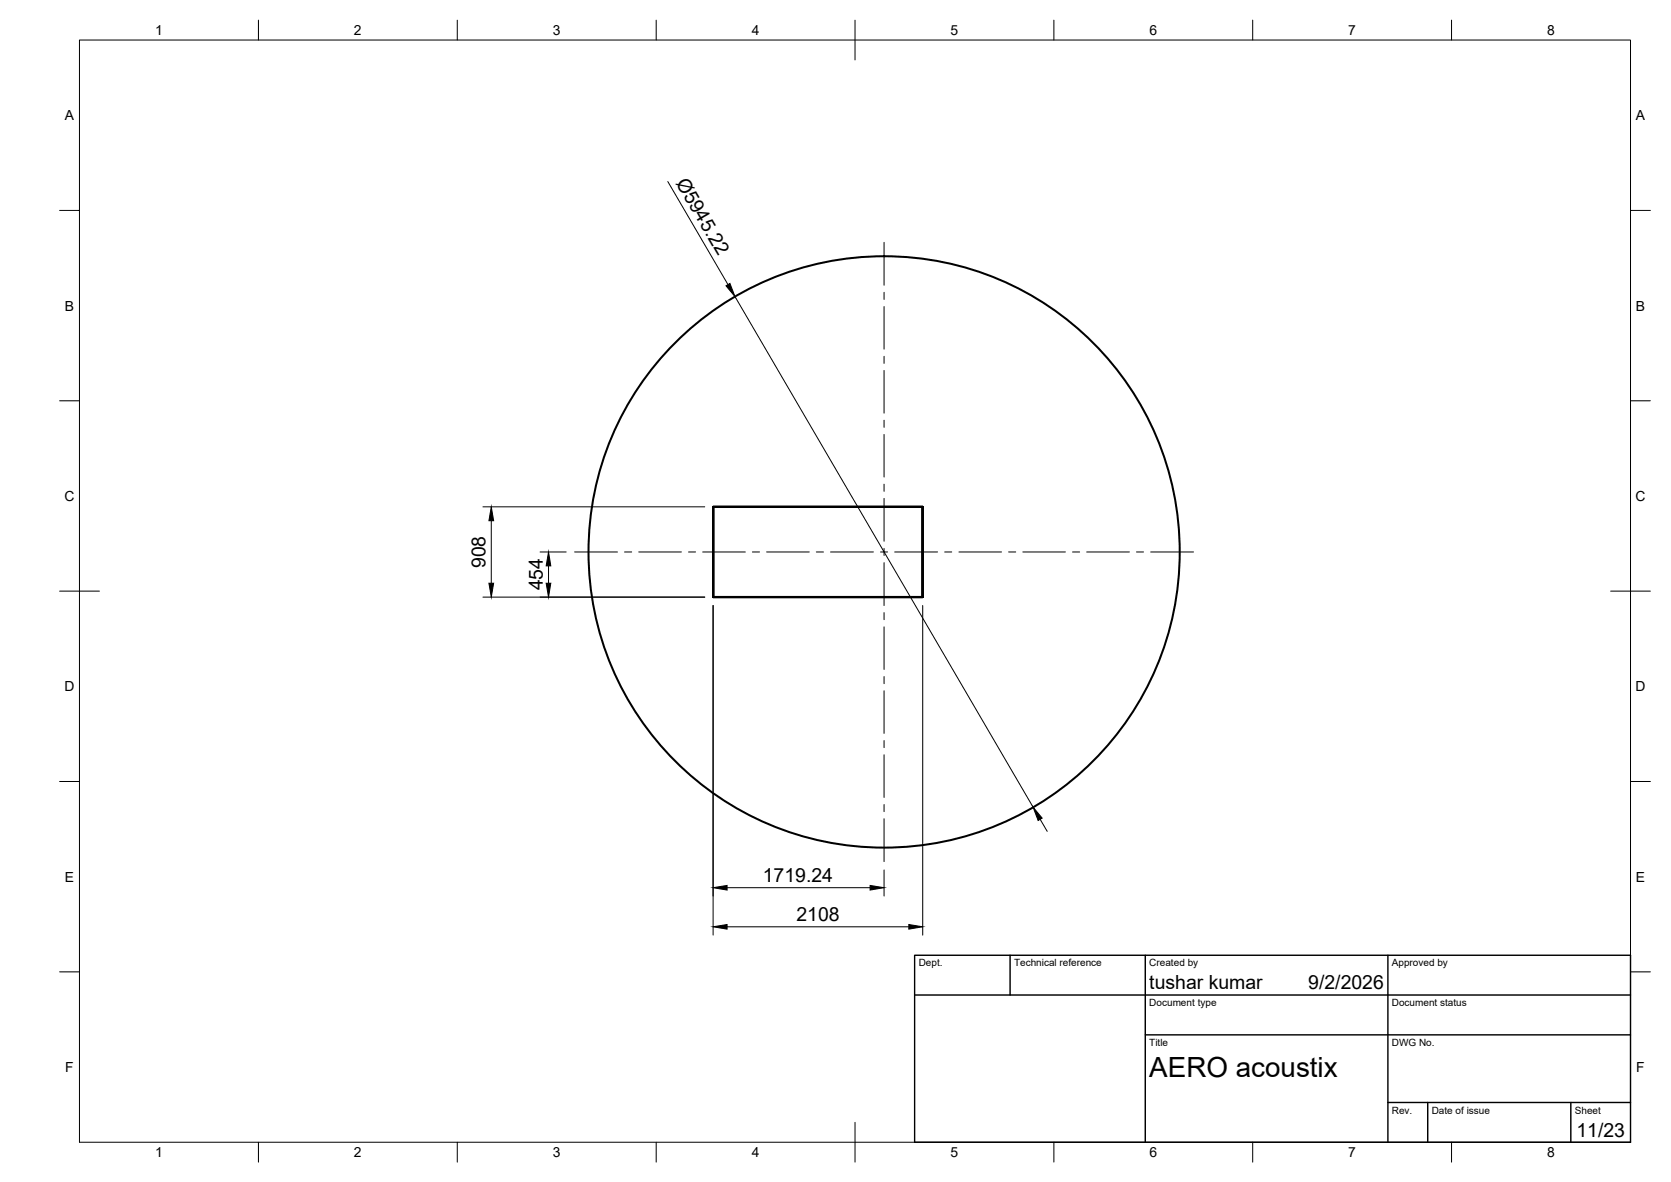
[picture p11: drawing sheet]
<svg xmlns="http://www.w3.org/2000/svg" width="420mm" height="297mm" viewBox="0 0 420 297" stroke-linecap="round" stroke-linejoin="round" font-family="sans-serif">
<!-- layer: Visible -->
<g fill="none" stroke="#000" stroke-width=".51">
<path d="M179.3 127.4h52.7v22.7h-52.7zM179.3 127.4h52.7v22.6h-52.7zM179.3 127.4h52.6v22.6h-52.6zM232 127.4h-52.7v22.6h52.7"/>
<circle cx="222.3" cy="138.7" r="74.3"/>
</g>
<!-- layer: BORDER -->
<g fill="none" stroke="#000" stroke-width=".25">
<path d="M20 10.1h390v276.9h-390zM65 5.1v5M115 5.1v5M165 5.1v5M215 5.1v10M265 5.1v5M315 5.1v5M365 5.1v5M15 52.9h5M410 52.9h5M15 100.7h5M410 100.7h5"/>
<path d="M15 148.6h10M405 148.6h10M15 196.4h5M410 196.4h5M15 244.2h5M410 244.2h5M65 287v5M115 287v5M165 287v5M215 282.1v9.9M265 287v5M315 287v5"/>
<path d="M365 287v5"/>
</g>
<!-- layer: TITLEBLOCK -->
<path d="M230 240.1h180v46.9h-180zM230 250h180M254 240.1v9.9M288 240.1v46.9M349 240.1v46.9M288 260.1h122M349 277.1h61M359 277.1v9.9M395 277.1v9.9" fill="none" stroke="#000" stroke-width=".36"/>
<!-- layer: Smart Centers -->
<g fill="none" stroke="#000" stroke-width=".25">
<path d="M222.3 60.9v10.8M222.3 73.5v1.8M222.3 77v10.7M222.3 89.5v1.8M222.3 93.1v10.7M222.3 105.6v1.8M222.3 109.2v10.7M144.5 138.7h10.8M157 138.7h1.8M160.6 138.7h10.7M173.1 138.7h1.8M176.7 138.7h10.7"/>
<path d="M189.2 138.7h1.8M192.8 138.7h10.7M205.3 138.7h1.8M208.8 138.7h10.8M221.4 138.7h1.8M222.3 121.7v1.8M222.3 125.3v10.7M222.3 137.8v1.8M225 138.7h10.8M237.5 138.7h1.8M241.1 138.7h10.7M253.6 138.7h1.8"/>
<path d="M257.2 138.7h10.7M269.7 138.7h1.8M273.2 138.7h10.8M285.7 138.7h1.8M289.3 138.7h10.8M222.3 141.4v10.8M222.3 154v1.7M222.3 157.5v10.7M222.3 170v1.8M222.3 173.6v10.7M222.3 186.1v1.8M222.3 189.7v10.7"/>
<path d="M222.3 202.2v1.8M222.3 205.7v10.8"/>
</g>
<!-- layer: FD_Dimensions -->
<g fill="none" stroke="#000" stroke-width=".25">
<path d="M167.9 45.6l15.1 25.9M184.8 74.5l75 128.4M121.4 127.4h55.8M123.5 130.9v15.7M135.8 138.7h6.6M121.4 150.1h55.8M137.9 142.2v4.4M179.3 152.2v82.8M232 152.2v82.8M222.3 218.6v6.6M261.5 205.9l1.8 3M182.8 232.9h45.7"/>
<path d="M182.8 223.1h36"/>
</g>
<path d="M182.5 71.8l1-.6 1.3 3.3zM123.5 127.4l.6 3.5h-1.2zM122.9 146.6h1.2l-.6 3.5zM137.3 146.6h1.2l-.6 3.5zM137.9 138.7l.6 3.5h-1.2zM259.8 202.9l2.2 2.7-1 .6zM179.3 232.9l3.5-.6v1.2zM179.3 223.1l3.5-.6v1.2zM218.8 222.5l3.5 .6-3.5 .6zM228.5 232.3l3.5 .6-3.5 .6z" fill="#000" stroke="#000" stroke-width=".25"/>
<text font-size="7" x="289" y="270.6">AERO acoustix</text>
<g font-size="4.9">
<text x="169.8" y="45.9" transform="rotate(60 169.8 45.9)">Ø5945.22</text>
<text x="122.1" y="142.8" transform="rotate(-90 122.1 142.8)">908</text>
<text x="136.5" y="148.4" transform="rotate(-90 136.5 148.4)">454</text>
<text x="191.8" y="221.6">1719.24</text>
<text x="200.3" y="231.4">2108</text>
<text x="289" y="248.5">tushar kumar</text>
<text x="329" y="248.5">9/2/2026</text>
<text x="396.4" y="285.7">11/23</text>
</g>
<g font-size="3.5">
<text x="39" y="8.8">1</text>
<text x="89" y="8.8">2</text>
<text x="139" y="8.8">3</text>
<text x="189" y="8.8">4</text>
<text x="239" y="8.8">5</text>
<text x="289" y="8.8">6</text>
<text x="339" y="8.8">7</text>
<text x="389" y="8.8">8</text>
<text x="16.3" y="30.2">A</text>
<text x="411.3" y="30.2">A</text>
<text x="16.3" y="78">B</text>
<text x="411.3" y="78">B</text>
<text x="16.2" y="125.9">C</text>
<text x="411.2" y="125.9">C</text>
<text x="16.2" y="173.7">D</text>
<text x="411.2" y="173.7">D</text>
<text x="16.3" y="221.6">E</text>
<text x="411.3" y="221.6">E</text>
<text x="16.4" y="269.4">F</text>
<text x="411.4" y="269.4">F</text>
<text x="39" y="290.8">1</text>
<text x="89" y="290.8">2</text>
<text x="139" y="290.8">3</text>
<text x="189" y="290.8">4</text>
<text x="239" y="290.8">5</text>
<text x="289" y="290.8">6</text>
<text x="339" y="290.8">7</text>
<text x="389" y="290.8">8</text>
</g>
<g font-size="2.5">
<text x="231" y="242.9">Dept.</text>
<text x="255" y="242.9">Technical reference</text>
<text x="289" y="242.9">Created by</text>
<text x="350" y="242.9">Approved by</text>
<text x="289" y="252.8">Document type</text>
<text x="350" y="252.8">Document status</text>
<text x="289" y="262.9">Title</text>
<text x="350" y="262.9">DWG No.</text>
<text x="350" y="279.9">Rev.</text>
<text x="360" y="279.9">Date of issue</text>
<text x="396" y="279.9">Sheet</text>
</g>
</svg>
